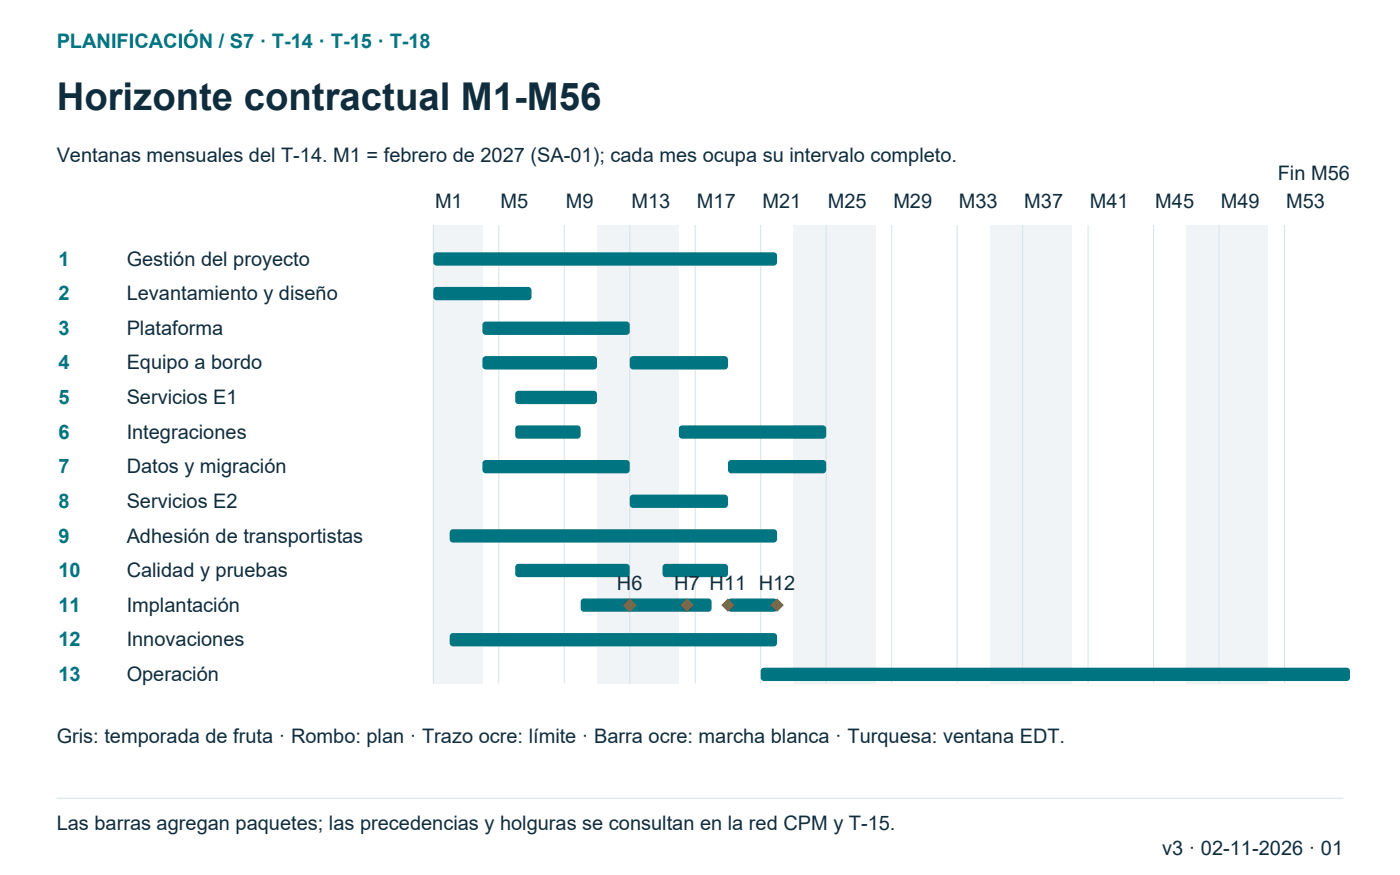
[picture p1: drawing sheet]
<svg xmlns="http://www.w3.org/2000/svg" width="296mm" height="185mm" viewBox="0 0 296 185" stroke-linecap="round" stroke-linejoin="round" font-family="sans-serif">
<path d="M91.7 47.6h3.5v97h-3.5z" fill-rule="evenodd" fill="#f0f4f6"/>
<path d="M91.7 47.6v97" fill="none" stroke="#d7e2e7" stroke-width=".21"/>
<g fill="#f0f4f6">
<path d="M95.2 47.6h3.5v97h-3.5z" fill-rule="evenodd"/>
<path d="M98.7 47.6h3.4v97h-3.4z" fill-rule="evenodd"/>
</g>
<path d="M105.6 47.6v97M119.4 47.6v97" fill="none" stroke="#d7e2e7" stroke-width=".21"/>
<g fill="#f0f4f6">
<path d="M126.4 47.6h3.4v97h-3.4z" fill-rule="evenodd"/>
<path d="M129.8 47.6h3.5v97h-3.5z" fill-rule="evenodd"/>
<path d="M133.3 47.6h3.5v97h-3.5z" fill-rule="evenodd"/>
</g>
<path d="M133.3 47.6v97" fill="none" stroke="#d7e2e7" stroke-width=".21"/>
<g fill="#f0f4f6">
<path d="M136.8 47.6h3.4v97h-3.4z" fill-rule="evenodd"/>
<path d="M140.2 47.6h3.5v97h-3.5z" fill-rule="evenodd"/>
</g>
<path d="M147.2 47.6v97M161 47.6v97" fill="none" stroke="#d7e2e7" stroke-width=".21"/>
<g fill="#f0f4f6">
<path d="M167.9 47.6h3.5v97h-3.5z" fill-rule="evenodd"/>
<path d="M171.4 47.6h3.5v97h-3.5z" fill-rule="evenodd"/>
<path d="M174.9 47.6h3.4v97h-3.4z" fill-rule="evenodd"/>
</g>
<path d="M174.9 47.6v97" fill="none" stroke="#d7e2e7" stroke-width=".21"/>
<g fill="#f0f4f6">
<path d="M178.3 47.6h3.5v97h-3.5z" fill-rule="evenodd"/>
<path d="M181.8 47.6h3.5v97h-3.5z" fill-rule="evenodd"/>
</g>
<path d="M188.7 47.6v97M202.6 47.6v97" fill="none" stroke="#d7e2e7" stroke-width=".21"/>
<g fill="#f0f4f6">
<path d="M209.5 47.6h3.5v97h-3.5z" fill-rule="evenodd"/>
<path d="M213 47.6h3.5v97h-3.5z" fill-rule="evenodd"/>
<path d="M216.5 47.6h3.4v97h-3.4z" fill-rule="evenodd"/>
</g>
<path d="M216.5 47.6v97" fill="none" stroke="#d7e2e7" stroke-width=".21"/>
<g fill="#f0f4f6">
<path d="M219.9 47.6h3.5v97h-3.5z" fill-rule="evenodd"/>
<path d="M223.4 47.6h3.4v97h-3.4z" fill-rule="evenodd"/>
</g>
<path d="M230.3 47.6v97M244.2 47.6v97" fill="none" stroke="#d7e2e7" stroke-width=".21"/>
<g fill="#f0f4f6">
<path d="M251.1 47.6h3.5v97h-3.5z" fill-rule="evenodd"/>
<path d="M254.6 47.6h3.4v97h-3.4z" fill-rule="evenodd"/>
<path d="M258 47.6h3.5v97h-3.5z" fill-rule="evenodd"/>
</g>
<path d="M258 47.6v97" fill="none" stroke="#d7e2e7" stroke-width=".21"/>
<g fill="#f0f4f6">
<path d="M261.5 47.6h3.5v97h-3.5z" fill-rule="evenodd"/>
<path d="M265 47.6h3.4v97h-3.4z" fill-rule="evenodd"/>
</g>
<path d="M271.9 47.6v97" fill="none" stroke="#d7e2e7" stroke-width=".21"/>
<g fill="#007582">
<path d="M91.9 53.6l.5-.2h71.4a.71 .71 0 0 1 .7 .7v1.4a.71 .71 0 0 1-.7 .7h-71.4a.71 .71 0 0 1-.7-.7v-1.4z" fill-rule="evenodd"/>
<path d="M91.9 60.9l.5-.2h19.4a.71 .71 0 0 1 .7 .7v1.4a.71 .71 0 0 1-.7 .8h-19.4a.71 .71 0 0 1-.7-.8v-1.4z" fill-rule="evenodd"/>
<path d="M102.3 68.3l.5-.2h29.8a.71 .71 0 0 1 .7 .7v1.4a.71 .71 0 0 1-.7 .7h-29.8a.71 .71 0 0 1-.7-.7v-1.4z" fill-rule="evenodd"/>
<path d="M102.3 75.6l.5-.2h22.9a.71 .71 0 0 1 .7 .7v1.4a.71 .71 0 0 1-.7 .7h-22.9a.71 .71 0 0 1-.7-.7v-1.4z" fill-rule="evenodd"/>
<path d="M133.5 75.6l.5-.2h19.4a.71 .71 0 0 1 .7 .7v1.4a.71 .71 0 0 1-.7 .7h-19.4a.71 .71 0 0 1-.7-.7v-1.4z" fill-rule="evenodd"/>
<path d="M109.3 82.9l.5-.2h15.9a.71 .71 0 0 1 .7 .7v1.4a.71 .71 0 0 1-.7 .7h-15.9a.71 .71 0 0 1-.8-.7v-1.4z" fill-rule="evenodd"/>
<path d="M109.3 90.2l.5-.2h12.4a.71 .71 0 0 1 .7 .7v1.5a.71 .71 0 0 1-.7 .7h-12.4a.71 .71 0 0 1-.8-.7v-1.5z" fill-rule="evenodd"/>
<path d="M143.9 90.2l.5-.2h29.8a.71 .71 0 0 1 .7 .7v1.5a.71 .71 0 0 1-.7 .7h-29.8a.71 .71 0 0 1-.7-.7v-1.5z" fill-rule="evenodd"/>
<path d="M102.3 97.6l.5-.2h29.8a.71 .71 0 0 1 .7 .7v1.4a.71 .71 0 0 1-.7 .7h-29.8a.71 .71 0 0 1-.7-.7v-1.4z" fill-rule="evenodd"/>
<path d="M154.3 97.6l.5-.2h19.4a.71 .71 0 0 1 .7 .7v1.4a.71 .71 0 0 1-.7 .7h-19.4a.71 .71 0 0 1-.7-.7v-1.4z" fill-rule="evenodd"/>
<path d="M133.5 104.9l.5-.2h19.4a.71 .71 0 0 1 .7 .7v1.4a.71 .71 0 0 1-.7 .7h-19.4a.71 .71 0 0 1-.7-.7v-1.4z" fill-rule="evenodd"/>
<path d="M95.4 112.2l.5-.2h67.9a.71 .71 0 0 1 .7 .7v1.4a.71 .71 0 0 1-.7 .7h-67.9a.71 .71 0 0 1-.7-.7v-1.4z" fill-rule="evenodd"/>
<path d="M109.3 119.6l.5-.3h22.8a.71 .71 0 0 1 .7 .8v1.4a.71 .71 0 0 1-.7 .7h-22.8a.71 .71 0 0 1-.8-.7v-1.4z" fill-rule="evenodd"/>
<path d="M140.4 119.6l.5-.3h12.5a.71 .71 0 0 1 .7 .8v1.4a.71 .71 0 0 1-.7 .7h-12.5a.71 .71 0 0 1-.7-.7v-1.4z" fill-rule="evenodd"/>
<path d="M123.1 126.9l.5-.2h26.3a.71 .71 0 0 1 .7 .7v1.4a.71 .71 0 0 1-.7 .7h-26.3a.71 .71 0 0 1-.7-.7v-1.4z" fill-rule="evenodd"/>
<path d="M154.3 126.9l.5-.2h9a.71 .71 0 0 1 .7 .7v1.4a.71 .71 0 0 1-.7 .7h-9a.71 .71 0 0 1-.7-.7v-1.4z" fill-rule="evenodd"/>
</g>
<g fill="#9b5a00">
<path d="M133.3 126.7l1.4 1.4-1.4 1.4-1.4-1.4z" fill-rule="evenodd"/>
<path d="M145.4 126.7l1.4 1.4-1.4 1.4-1.4-1.4z" fill-rule="evenodd"/>
<path d="M154.1 126.7l1.4 1.4-1.4 1.4-1.4-1.4z" fill-rule="evenodd"/>
<path d="M164.5 126.7l1.4 1.4-1.4 1.4-1.4-1.4z" fill-rule="evenodd"/>
</g>
<g fill="#007582">
<path d="M95.4 134.2l.5-.2h67.9a.71 .71 0 0 1 .7 .7v1.4a.71 .71 0 0 1-.7 .7h-67.9a.71 .71 0 0 1-.7-.7v-1.4z" fill-rule="evenodd"/>
<path d="M161.2 141.5l.5-.2h123.3a.71 .71 0 0 1 .8 .7v1.4a.71 .71 0 0 1-.8 .8h-123.3a.71 .71 0 0 1-.7-.8v-1.4z" fill-rule="evenodd"/>
</g>
<path d="M12 169h272.3" fill="none" stroke="#d7e2e7" stroke-width=".21"/>
<text font-size="8.1" fill="#102d3e" x="12" y="23.3">Horizonte contractual M1-M56</text>
<g font-size="4.2" fill="#007582">
<text x="12" y="10.2">PLANIFICACIÓN / S7 · T-14 · T-15 · T-18</text>
<text x="12.3" y="56.2">1</text>
<text x="12.3" y="63.6">2</text>
<text x="12.3" y="70.9">3</text>
<text x="12.3" y="78.2">4</text>
<text x="12.3" y="85.5">5</text>
<text x="12.3" y="92.9">6</text>
<text x="12.3" y="100.2">7</text>
<text x="12.3" y="107.5">8</text>
<text x="12.3" y="114.8">9</text>
<text x="12.3" y="122.2">10</text>
<text x="12.3" y="129.5">11</text>
<text x="12.3" y="136.8">12</text>
<text x="12.3" y="144.2">13</text>
</g>
<g font-size="4.2" fill="#102d3e">
<text x="12" y="34.2">Ventanas mensuales del T-14. M1 = febrero de 2027 (SA-01); cada mes ocupa su intervalo completo.</text>
<text x="270.5" y="38.1">Fin M56</text>
<text x="92.1" y="44.1">M1</text>
<text x="105.9" y="44.1">M5</text>
<text x="119.8" y="44.1">M9</text>
<text x="133.7" y="44.1">M13</text>
<text x="147.5" y="44.1">M17</text>
<text x="161.4" y="44.1">M21</text>
<text x="175.2" y="44.1">M25</text>
<text x="189.1" y="44.1">M29</text>
<text x="202.9" y="44.1">M33</text>
<text x="216.8" y="44.1">M37</text>
<text x="230.7" y="44.1">M41</text>
<text x="244.5" y="44.1">M45</text>
<text x="258.4" y="44.1">M49</text>
<text x="272.2" y="44.1">M53</text>
<text x="26.8" y="56.2">Gestión del proyecto</text>
<text x="26.8" y="63.6">Levantamiento y diseño</text>
<text x="26.8" y="70.9">Plataforma</text>
<text x="26.8" y="78.2">Equipo a bordo</text>
<text x="26.8" y="85.5">Servicios E1</text>
<text x="26.8" y="92.9">Integraciones</text>
<text x="26.8" y="100.2">Datos y migración</text>
<text x="26.8" y="107.5">Servicios E2</text>
<text x="26.8" y="114.8">Adhesión de transportistas</text>
<text x="26.8" y="122.2">Calidad y pruebas</text>
<text x="130.6" y="124.9">H6</text>
<text x="142.7" y="124.9">H7</text>
<text x="150.2" y="124.9">H11 H12</text>
<text x="26.8" y="129.5">Implantación</text>
<text x="26.8" y="136.8">Innovaciones</text>
<text x="26.8" y="144.2">Operación</text>
<text x="12" y="157.3">Gris: temporada de fruta · Rombo: plan · Trazo ocre: límite · Barra ocre: marcha blanca · Turquesa: ventana EDT.</text>
<text x="12" y="175.7">Las barras agregan paquetes; las precedencias y holguras se consultan en la red CPM y T-15.</text>
<text x="246" y="181">v3 · 02-11-2026 · 01</text>
</g>
</svg>
